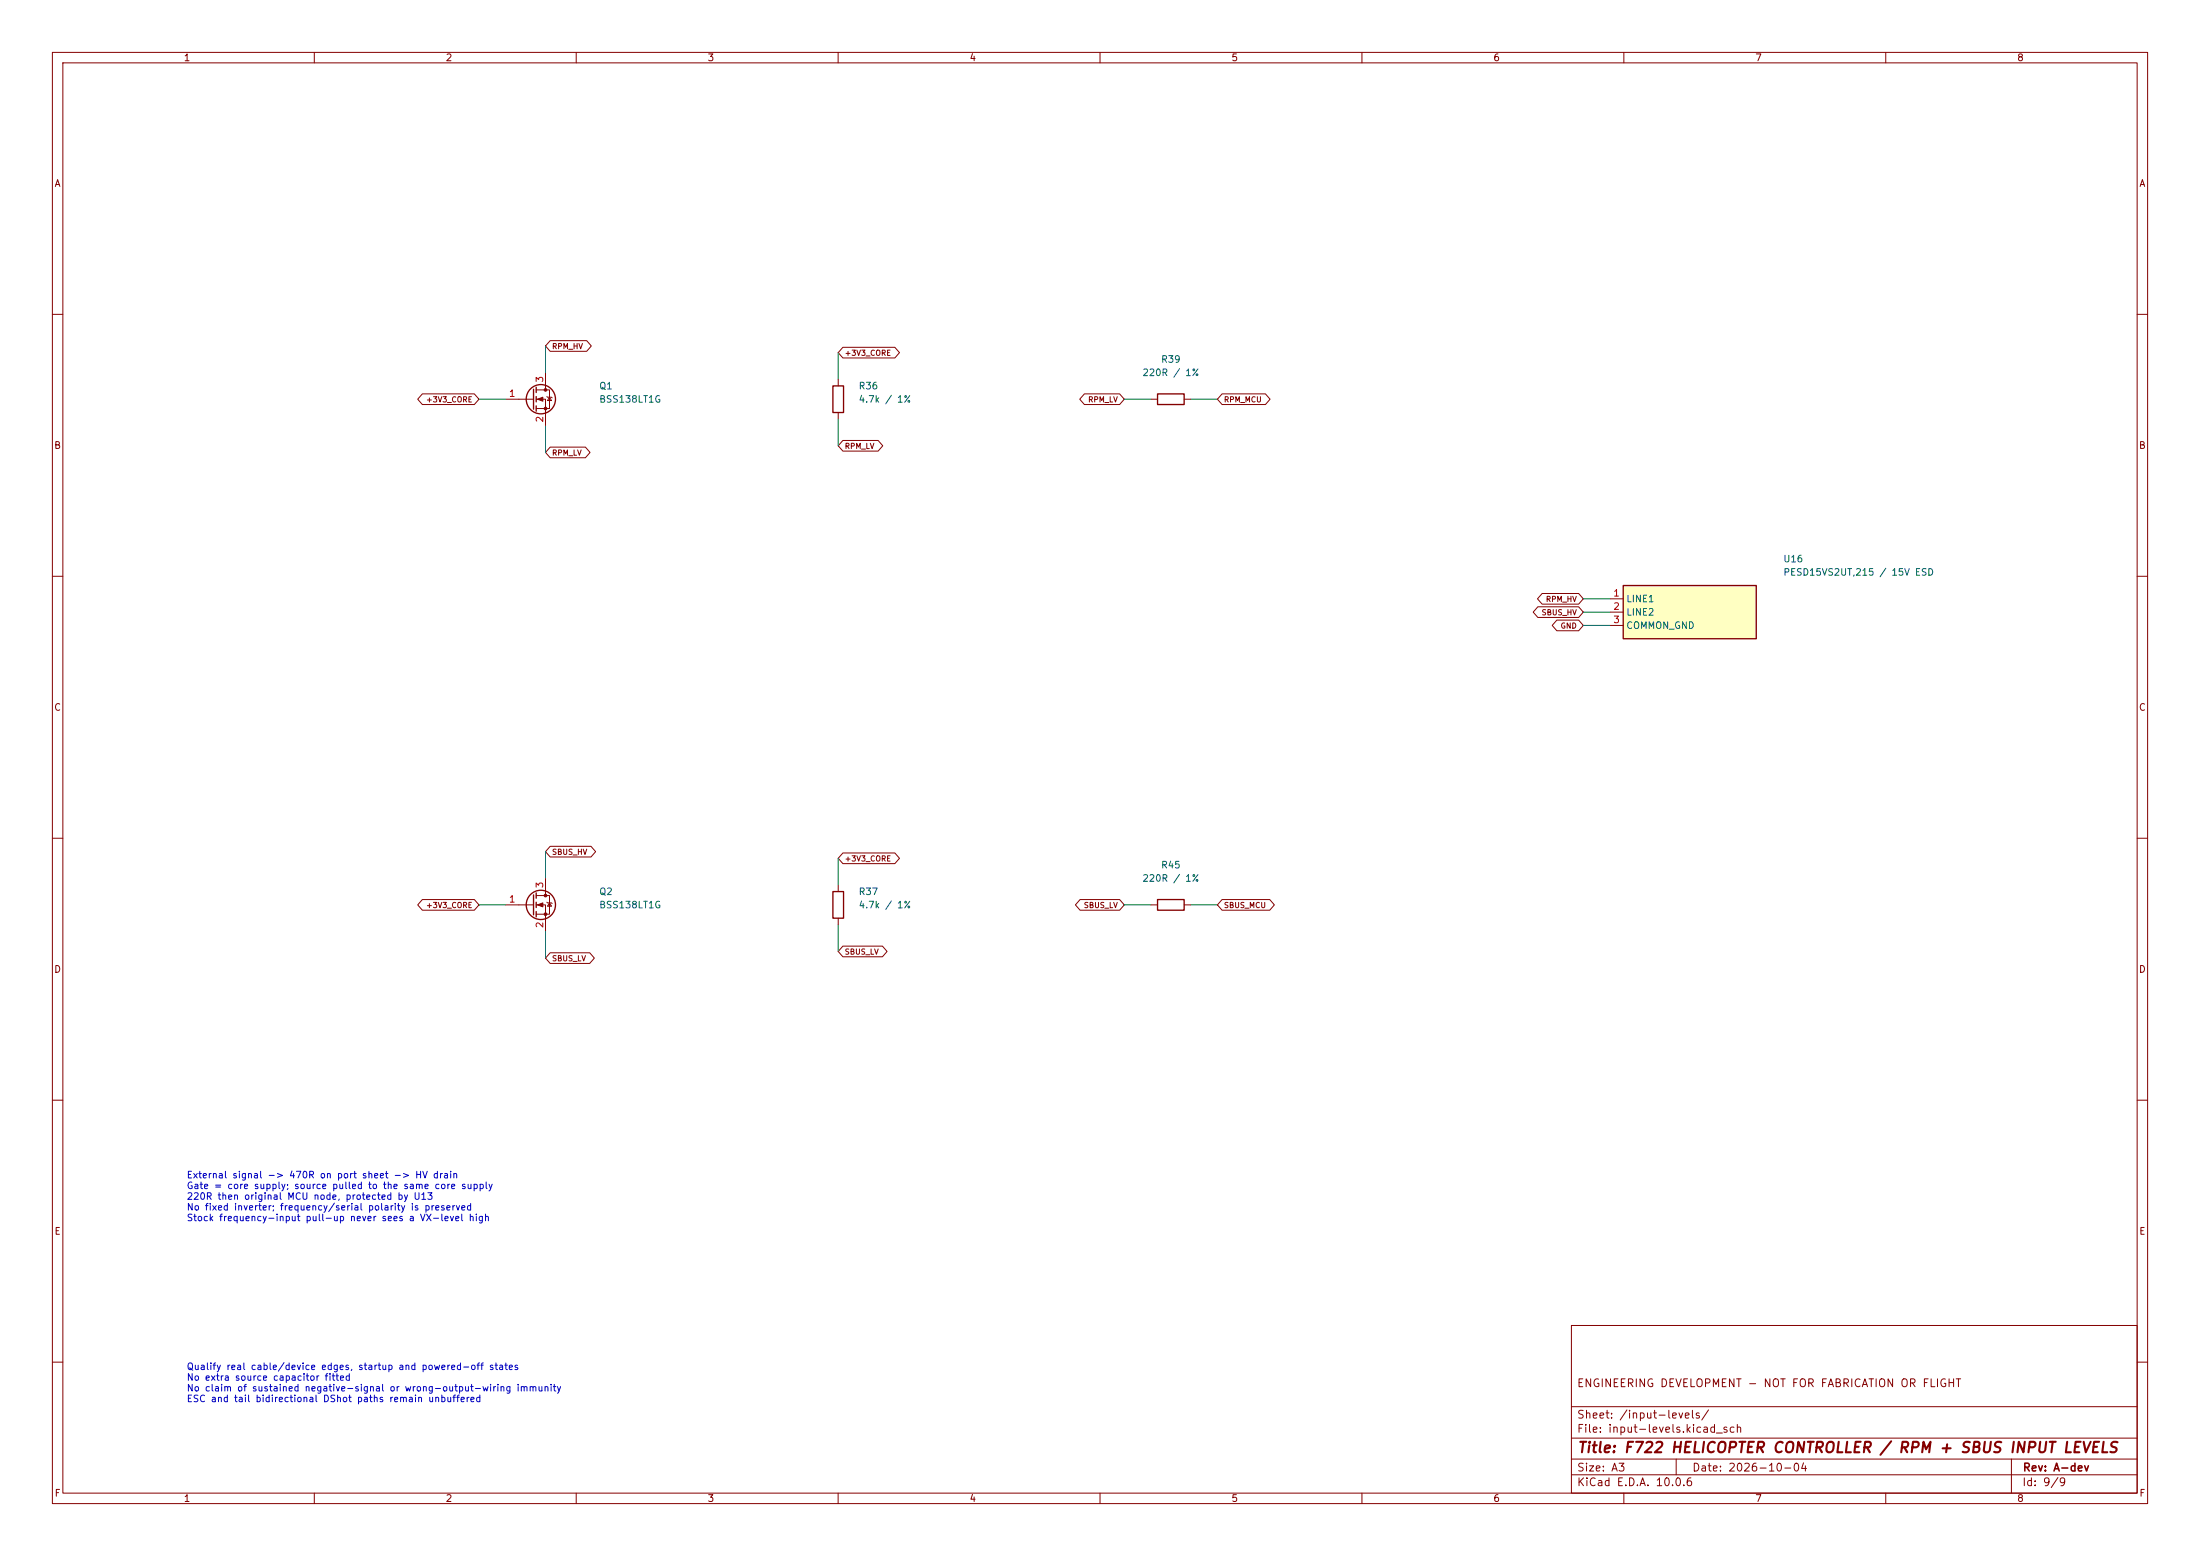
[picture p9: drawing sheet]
<svg xmlns="http://www.w3.org/2000/svg" width="420mm" height="297mm" viewBox="0 0 420 297" stroke-linecap="round" stroke-linejoin="round" font-family="sans-serif">
<g fill="none" stroke="#840000" stroke-width=".19">
<path d="M10 10h400v277h-400zM12 12h396v273h-396zM60 10v2M110 10v2M160 10v2M210 10v2M260 10v2M310 10v2M360 10v2M10 60h2M408 60h2M10 110h2"/>
<path d="M408 110h2M10 160h2M408 160h2M10 210h2M408 210h2M300 253h108v32h-108zM10 260h2M300 278.5h108M300 274.5h108M300 268.5h108M320 278.5v3M384 278.5v6.5"/>
<path d="M408 260h2M60 285v2M110 285v2M160 285v2M210 285v2M260 285v2M300 281.5h108M310 285v2M360 285v2"/>
</g>
<path d="M309.9 111.8h25.4v10.1h-25.4z" fill="#ffffc2"/>
<g fill="none" stroke="#840000" stroke-width=".25">
<path d="M101.9 74.3v3.8M102.4 73.9v1M102.4 75.7v1M102.4 77.5v1M159 73.7h2v5h-2zM221 75.2h5.1v2h-5.1zM309.9 111.8h25.4v10.1h-25.4zM101.9 170.8v3.8M102.4 170.4v1.1M102.4 172.2v1M102.4 174v1M159 170.2h2v5.1h-2z"/>
<path d="M221 171.7h5.1v2h-5.1z"/>
<circle cx="103.3" cy="76.2" r="2.79"/>
<circle cx="103.3" cy="172.7" r="2.79"/>
</g>
<g fill="none" stroke="#840000" stroke-width=".19">
<path d="M80.6 75.2h10l.8 1-.8 1h-10l-.9-1zM96.5 76.2h5.4M102.4 74.4h2.5v3.6h-2.5M102.4 76.2h1.7v5.1M104.1 71.1v3.3M104.4 75.7l1 .2M104.9 75.8l.4 .7h-.8zM105 65h7l.9 1-.9 1.1h-7l-.9-1.1zM160 72.4v1.3M160 78.7v1.3M160.9 66.3h9.9l.9 1-.9 1h-9.9l-.9-1zM207 75.2h6.7l.9 1-.9 1h-6.7l-.9-1z"/>
<path d="M219.7 76.2h1.3M226.1 76.2h1.2M233.3 75.2h8.3l.9 1-.9 1h-8.3l-.9-1zM105 85.3h6.8l.8 1.1-.8 1h-6.8l-.9-1zM160.9 84.1h6.7l.9 1-.9 1h-6.7l-.9-1zM293.6 115.8h7.8l.9 1-.9 1.1h-7.8l-.9-1.1zM294.4 113.3h7l.9 1-.9 1h-7l-.9-1zM297.2 118.4h4.2l.9 1-.9 1h-4.2l-.9-1zM307.3 114.3h2.6M307.3 116.8h2.6M307.3 119.4h2.6M80.6 171.7h10l.8 1-.8 1h-10l-.9-1z"/>
<path d="M96.5 172.7h5.4M102.4 170.9h2.5v3.6h-2.5M102.4 172.7h1.7v5.1M104.1 167.6v3.3M104.4 172.2l1 .3M104.9 172.3l.4 .7h-.8zM105 161.5h7.8l.9 1.1-.9 1h-7.8l-.9-1zM160 168.9v1.3M160 175.3v1.2M160.9 162.8h9.9l.9 1-.9 1h-9.9l-.9-1zM206.2 171.7h7.5l.9 1-.9 1h-7.5l-.9-1zM219.7 172.7h1.3"/>
<path d="M226.1 172.7h1.2M233.3 171.7h9.1l.9 1-.9 1h-9.1l-.9-1zM105 181.9h7.6l.9 1-.9 1h-7.6l-.9-1zM160.9 180.6h7.6l.8 1-.8 1h-7.6l-.9-1z"/>
</g>
<g fill="#840000" stroke="#840000" stroke-width=".19">
<path d="M102.6 172.7l1-.4v.8z"/>
<path d="M102.6 76.2l1-.4v.8z"/>
<circle cx="104.1" cy="170.9" r=".25"/>
<circle cx="104.1" cy="174.5" r=".25"/>
<circle cx="104.1" cy="74.4" r=".25"/>
<circle cx="104.1" cy="78" r=".25"/>
</g>
<g fill="none" stroke="#009600" stroke-width=".19">
<path d="M91.4 76.2h5.1M104.1 66v5.1M160 67.3v5.1M214.6 76.2h5.1M227.3 76.2h5.1M104.1 81.3v5.1M160 80v5.1M302.3 119.4h5M302.3 116.8h5M302.3 114.3h5M91.4 172.7h5.1M104.1 162.6v5"/>
<path d="M104.1 177.8v5.1M160 163.8v5.1M160 176.5v5.1M214.6 172.7h5.1M227.3 172.7h5.1"/>
</g>
<text font-size="2" fill="#840000" x="301" y="277.8">Title: F722 HELICOPTER CONTROLLER / RPM + SBUS INPUT LEVELS</text>
<g font-size="1.5" fill="#840000">
<text x="300.9" y="265.1">ENGINEERING DEVELOPMENT - NOT FOR FABRICATION OR FLIGHT</text>
<text x="300.9" y="273.8">File: input-levels.kicad_sch</text>
<text x="300.9" y="271.1">Sheet: /input-levels/</text>
<text x="300.9" y="281.2">Size: A3</text>
<text x="322.9" y="281.2">Date: 2026-10-04</text>
<text x="386" y="281.2">Rev: A-dev</text>
<text x="300.9" y="284">KiCad E.D.A. 10.0.6</text>
<text x="385.9" y="284">Id: 9/9</text>
</g>
<g font-size="1.3" fill="#840000">
<text x="35" y="12">1</text>
<text x="85" y="12">2</text>
<text x="135" y="12">3</text>
<text x="185" y="12">4</text>
<text x="235" y="12">5</text>
<text x="285" y="12">6</text>
<text x="335" y="12">7</text>
<text x="385" y="12">8</text>
<text x="10.3" y="36">A</text>
<text x="408.3" y="36">A</text>
<text x="10.2" y="86">B</text>
<text x="408.2" y="86">B</text>
<text x="10.2" y="136">C</text>
<text x="408.2" y="136">C</text>
<text x="10.2" y="186">D</text>
<text x="408.2" y="186">D</text>
<text x="10.3" y="236">E</text>
<text x="408.3" y="236">E</text>
<text x="10.3" y="286">F</text>
<text x="35" y="287">1</text>
<text x="85" y="287">2</text>
<text x="135" y="287">3</text>
<text x="185" y="287">4</text>
<text x="235" y="287">5</text>
<text x="285" y="287">6</text>
<text x="335" y="287">7</text>
<text x="385" y="287">8</text>
<text x="408.3" y="286">F</text>
</g>
<g font-size="1.3" fill="#006464">
<text x="221.5" y="69.5">R39</text>
<text x="114.3" y="74.6">Q1</text>
<text x="114.3" y="77.2">BSS138LT1G</text>
<text x="163.8" y="74.6">R36</text>
<text x="163.8" y="77.2">4.7k / 1%</text>
<text x="218" y="72.1">220R / 1%</text>
<text x="340.3" y="107.6">U16</text>
<text x="340.3" y="110.2">PESD15VS2UT,215 / 15V ESD</text>
<text x="310.4" y="115.3">LINE1</text>
<text x="310.4" y="117.8">LINE2</text>
<text x="310.4" y="120.3">COMMON_GND</text>
<text x="221.5" y="166.1">R45</text>
<text x="114.3" y="171.1">Q2</text>
<text x="114.3" y="173.7">BSS138LT1G</text>
<text x="163.8" y="171.1">R37</text>
<text x="163.8" y="173.7">4.7k / 1%</text>
<text x="218" y="168.6">220R / 1%</text>
</g>
<g font-size="1.3" fill="#a90000">
<text x="97.1" y="76.1">1</text>
<text x="104" y="73.1" transform="rotate(-90 104 73.1)">3</text>
<text x="104" y="80.7" transform="rotate(-90 104 80.7)">2</text>
<text x="307.9" y="114.2">1</text>
<text x="307.9" y="116.7">2</text>
<text x="307.9" y="119.2">3</text>
<text x="97.1" y="172.6">1</text>
<text x="104" y="169.6" transform="rotate(-90 104 169.6)">3</text>
<text x="104" y="177.3" transform="rotate(-90 104 177.3)">2</text>
</g>
<g font-size="1.3" fill="#0000c2">
<text x="35.5" y="225.2">External signal -&gt; 470R on port sheet -&gt; HV drain</text>
<text x="35.5" y="227.3">Gate = core supply; source pulled to the same core supply</text>
<text x="35.5" y="229.3">220R then original MCU node, protected by U13</text>
<text x="35.5" y="231.4">No fixed inverter; frequency/serial polarity is preserved</text>
<text x="35.5" y="233.4">Stock frequency-input pull-up never sees a VX-level high</text>
<text x="35.5" y="261.8">Qualify real cable/device edges, startup and powered-off states</text>
<text x="35.5" y="263.9">No extra source capacitor fitted</text>
<text x="35.5" y="265.9">No claim of sustained negative-signal or wrong-output-wiring immunity</text>
<text x="35.5" y="267.9">ESC and tail bidirectional DShot paths remain unbuffered</text>
</g>
<g font-size="1" fill="#840000">
<text x="105.3" y="66.9">RPM_HV</text>
<text x="161.2" y="68.2">+3V3_CORE</text>
<text x="81.2" y="77">+3V3_CORE</text>
<text x="207.6" y="77">RPM_LV</text>
<text x="233.6" y="77">RPM_MCU</text>
<text x="105.3" y="87.2">RPM_LV</text>
<text x="161.2" y="85.9">RPM_LV</text>
<text x="294.2" y="117.7">SBUS_HV</text>
<text x="295" y="115.1">RPM_HV</text>
<text x="297.8" y="120.2">GND</text>
<text x="105.3" y="163.4">SBUS_HV</text>
<text x="161.2" y="164.7">+3V3_CORE</text>
<text x="81.2" y="173.6">+3V3_CORE</text>
<text x="206.8" y="173.6">SBUS_LV</text>
<text x="233.6" y="173.6">SBUS_MCU</text>
<text x="105.3" y="183.7">SBUS_LV</text>
<text x="161.2" y="182.5">SBUS_LV</text>
</g>
</svg>
